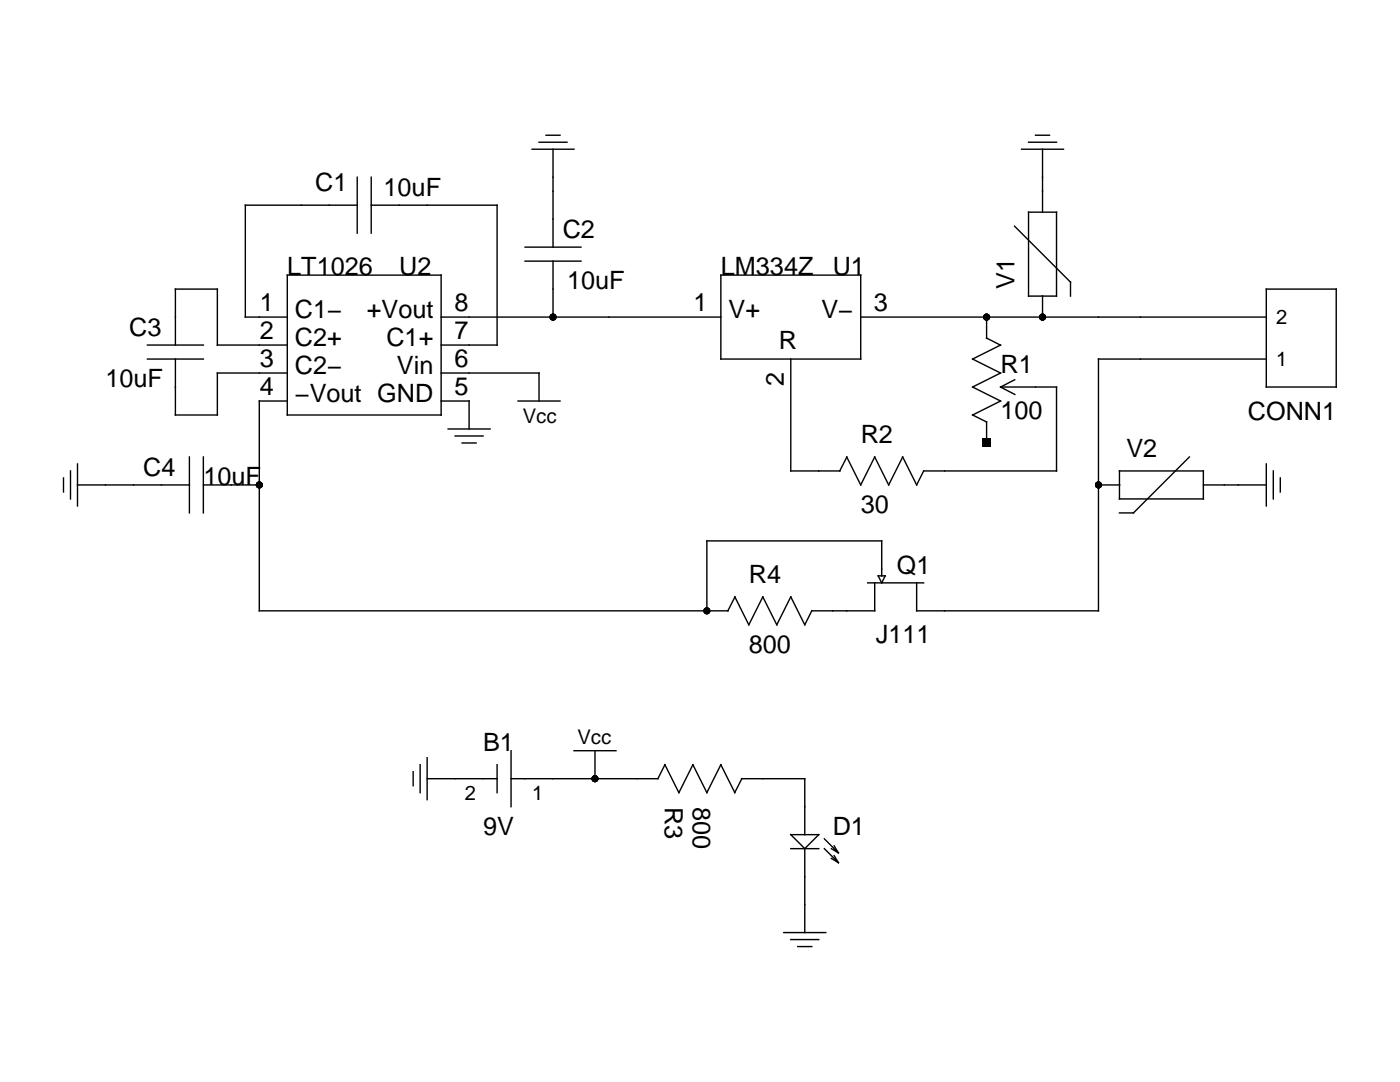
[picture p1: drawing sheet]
<svg xmlns="http://www.w3.org/2000/svg" width="279mm" height="216mm" viewBox="0 0 279 216" stroke-linecap="round" stroke-linejoin="round" font-family="sans-serif">
<g fill="none" stroke="#000" stroke-width=".28">
<path d="M71.3 35.4v11.1M74.1 35.4v11.1M106.2 29.8h8.4M107.6 28.4h5.6M109 27h2.8M110.4 29.8v19.5M203.9 29.8h8.3M205.3 28.4h5.6M206.7 27h2.8M208.1 29.8v12.5M57.3 54.9h30.7v27.9h-30.7zM71.3 40.9h-22.3v22.4h8.3"/>
<path d="M74.1 40.9h25.1v28h-11.2M104.8 52.1h11.1M104.8 49.3h11.1M110.4 52.1v11.2M143.9 54.9h27.9v16.7h-27.9zM202.5 45.1l11.1 11.2v2.8M205.3 42.3h5.6v16.8h-5.6zM208.1 59v4.3M252.7 57.7h14v19.5h-14zM29.4 71.6h11.2M29.4 68.9h11.2M35 71.6v11.2h8.4v-8.4h13.9"/>
<path d="M35 68.9v-11.2h8.4v11.2h13.9M88 63.3h55.9M88 74.4h19.6v5.6M157.8 71.6v22.4h9.8M171.8 63.3h80.9M196.9 63.3v4.2M196.9 67.5l2.8 1.4M199.7 68.9l-5.6 2.7 5.6 2.8-5.6 2.8 5.6 2.8-5.6 2.8 2.8 1.4v4.2M199.7 77.3l2.8 1.4M202.5 75.8l-2.8 1.4h11.2v16.8h-26.6l-1.4 2.8-2.8-5.6-2.7 5.6-2.8-5.6-2.8 5.6-2.8-5.6-1.4 2.8M252.7 71.6h-33.5v50.3h-36.3v-5.6M12.7 95.4v2.8"/>
<path d="M14.1 94v5.6M15.5 96.8h22.3M15.5 92.6v8.4M37.8 91.2v11.1M40.6 96.8h11.2M40.6 91.2v11.1M57.3 80h-5.5v41.9h93.5M88 80h5.6v5.6M89.4 85.6h8.4M90.8 87h5.6M92.2 88.4h2.8M103.4 80h8.4"/>
<path d="M219.2 96.8h4.3M223.4 94h16.8v5.6h-16.8zM237.4 91.2l-11.2 11.1h-2.8M240.2 96.8h12.5M252.7 92.6v8.4M254.1 94v5.6M255.5 95.4v2.8M146.7 119.1l-1.4 2.8M173.2 116.3h11.1M174.6 116.3v5.6h-12.6l-1.4 2.8-2.8-5.6-2.8 5.6-2.8-5.6-2.8 5.6-2.7-5.6M175.3 114.9h1.4l-.7 1.4zM176 114.9v-7h-34.9v14"/>
<path d="M82.5 154v2.8M83.9 152.6v5.6M85.2 155.4h14M85.2 151.2v8.4M99.2 152.6v5.6M102 155.4h29.3l1.4-2.8 2.8 5.6 2.8-5.6 2.8 5.6 2.8-5.6 2.8 5.6 1.3-2.8M102 149.8v11.2M114.6 149.8h8.3M118.7 149.8v5.6M148 155.4h12.6v11.1M157.8 166.5h5.6l-2.8 2.8zM157.8 169.3h5.6"/>
<path d="M160.6 169.3v16.8M164.5 167.4l2.8 2.8M164.5 169.3l2.8 2.8M165.9 169.3l1.4 .9M165.9 171.3l1.4 .8M166.5 168.8l.8 1.4M166.5 170.7l.8 1.4M156.4 186.1h8.4M157.8 187.5h5.6M159.2 188.9h2.8"/>
</g>
<g fill="#000">
<path d="M196.1 87.6h1.6v1.6h-1.6z"/>
<circle cx="110.4" cy="63.3" r=".7"/>
<circle cx="196.9" cy="63.3" r=".7"/>
<circle cx="208.1" cy="63.3" r=".7"/>
<circle cx="51.8" cy="96.8" r=".7"/>
<circle cx="219.2" cy="96.8" r=".7"/>
<circle cx="141.1" cy="121.9" r=".7"/>
<circle cx="118.7" cy="155.4" r=".7"/>
</g>
<g font-size="5">
<text x="62.9" y="38.1">C1</text>
<text x="76.6" y="39">10uF</text>
<text x="112.3" y="47.4">C2</text>
<text x="57.3" y="54.9">LT1026</text>
<text x="79.7" y="54.9">U2</text>
<text x="113.2" y="57.7">10uF</text>
<text x="143.9" y="54.9">LM334Z</text>
<text x="166.2" y="54.9">U1</text>
<text x="202.5" y="57.7" transform="rotate(-90 202.5 57.7)">V1</text>
<text x="51.9" y="62">1</text>
<text x="58.9" y="63.4">C1−</text>
<text x="73.2" y="63.4">+Vout</text>
<text x="90.7" y="62">8</text>
<text x="138.4" y="62">1</text>
<text x="145.4" y="63.4">V+</text>
<text x="163.9" y="63.4">V−</text>
<text x="174.4" y="62">3</text>
<text x="25.8" y="67">C3</text>
<text x="51.9" y="67.6">2</text>
<text x="58.9" y="69">C2+</text>
<text x="77.1" y="69">C1+</text>
<text x="90.7" y="67.6">7</text>
<text x="155.4" y="69.7">R</text>
<text x="21" y="77.2">10uF</text>
<text x="51.9" y="73.2">3</text>
<text x="58.9" y="74.6">C2−</text>
<text x="79.2" y="74.6">Vin</text>
<text x="90.7" y="73.2">6</text>
<text x="156.4" y="77.1" transform="rotate(-90 156.4 77.1)">2</text>
<text x="199.7" y="74.4">R1</text>
<text x="51.9" y="78.8">4</text>
<text x="58.9" y="80.2">−Vout GND</text>
<text x="90.7" y="78.8">5</text>
<text x="199.7" y="83.6">100</text>
<text x="249" y="83.7">CONN1</text>
<text x="171.8" y="88.4">R2</text>
<text x="28.6" y="94.9">C4</text>
<text x="224.8" y="91.2">V2</text>
<text x="40.6" y="96.8">10uF</text>
<text x="171.8" y="102.3">30</text>
<text x="149.4" y="116.3">R4</text>
<text x="179" y="114.4">Q1</text>
<text x="149.4" y="130.3">800</text>
<text x="174.8" y="128.3">J111</text>
<text x="96.4" y="149.8">B1</text>
<text x="132.7" y="161" transform="rotate(90 132.7 161)">R3</text>
<text x="138.3" y="161" transform="rotate(90 138.3 161)">800</text>
<text x="96.4" y="166.5">9V</text>
<text x="166.2" y="166.5">D1</text>
</g>
<g font-size="4">
<text x="254.7" y="64.7">2</text>
<text x="254.7" y="73.1">1</text>
<text x="104.3" y="84.4">Vcc</text>
<text x="115.3" y="148.4">Vcc</text>
<text x="92.8" y="159.6">2</text>
<text x="106.2" y="159.6">1</text>
</g>
</svg>
